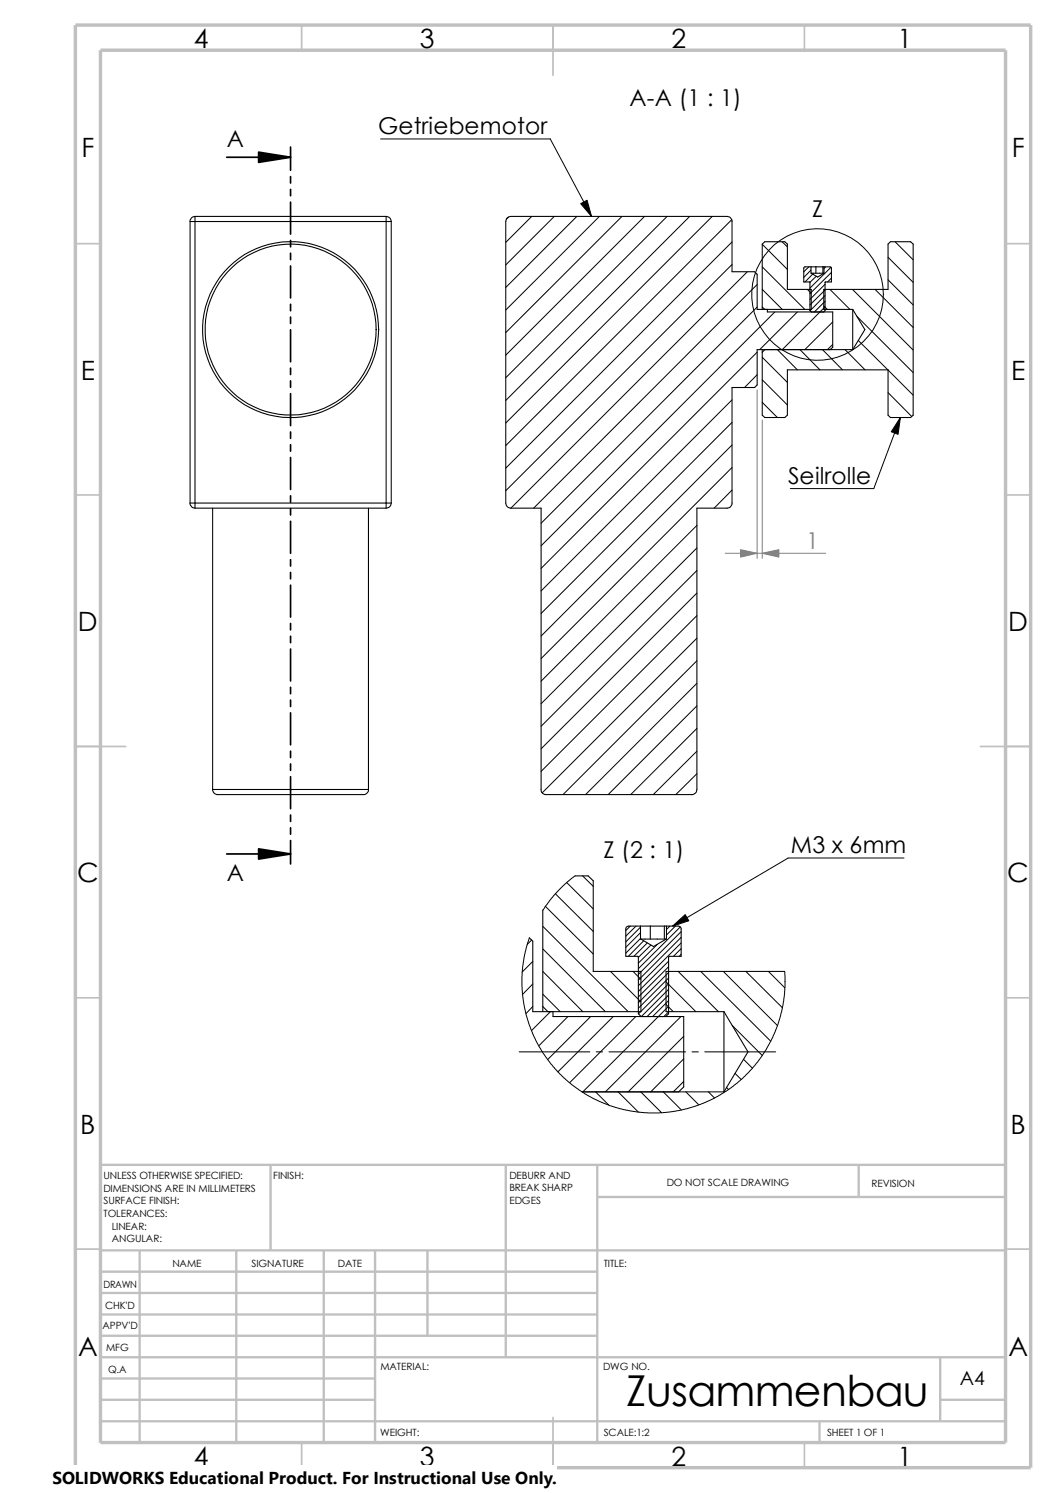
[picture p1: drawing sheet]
<svg xmlns="http://www.w3.org/2000/svg" width="210mm" height="297mm" viewBox="0 0 210 297" stroke-linecap="round" stroke-linejoin="round" font-family="sans-serif">
<g fill="none" stroke="#c0c0c0" stroke-width=".34">
<path d="M60 5v5M110 5v10M160 5v5M15 48.5h5M200 48.5h5M15 98.5h5M200 98.5h5M15 148.5h10M195 148.5h10M15 198.5h5M200 198.5h5M15 248.5h5"/>
<path d="M200 248.5h5M60 287v5M110 282v10M160 287v5"/>
</g>
<g fill="none" stroke="#c0c0c0" stroke-width=".47">
<path d="M53.8 231.7v17.1M100.6 231.7v38.3M118.8 238.1h81.2M118.8 231.7v55.3M170.8 231.7v6.4M200 231.7h-180v55.3M20 257.2h98.8M20 253h98.8M20 248.8h180M27.8 248.8v38.2M47 248.8v38.2M64.4 248.8v38.2"/>
<path d="M74.6 248.8v38.2M85 248.8v16.9M20 261.5h98.8M20 278.5h54.6M20 270h180M20 274.2h54.6M20 265.7h98.8M187 278.5h13M187 270v12.7M20 282.7h180M163 282.7v4.3"/>
</g>
<path d="M15 5h190v287h-190zM20 10h180v277h-180z" fill="none" stroke="#c0c0c0" stroke-width=".68" stroke-linecap="butt"/>
<g fill="none" stroke="#000" stroke-width=".2">
<path d="M75.7 27.6h33.7l8.2 15.5M101.1 43.2l-.4 .4M105.7 43.1l-5.1 5.1M110.2 43.1l-9.6 9.6M114.7 43.1l-14.1 14.1M119.2 43.1l-18.6 18.6M123.7 43.1l-23.1 23.1M128.2 43.1l-27.6 27.6M132.7 43.1l-32.1 32M137.2 43.1l-36.6 36.6M141.6 43.1l-41 41.1M145.5 43.7l-44.9 44.9"/>
<path d="M145.6 48.1l-45 45M145.6 52.6l-45 45M148.6 54.1l-47 47M150.6 56.6l-44.5 44.5M151.6 57.6l4 4M151.6 53.1l8.5 8.5M151.6 48.6l5 5M155.5 48.1l1.1 1M160.6 57.6l.7 .8M160.9 53.1l-1 1M161.3 53.7l-1.4 1.5M161.6 54.5l-1.5 1.6"/>
<path d="M162.3 54.9l-1.2 1.3M164.1 56.6l-3 3M164.1 57.7l-3 3M164.1 58.8l-3 3M164.1 59.9l-2.1 2.2M164.2 53.1l-.3 .3M165.1 57.6l3.9 4M165.3 53.2l-4.2 4.1M165.4 54.2l-4.3 4.2M165.4 55.3l-.8 .8M169.5 57.6l12.1 12M174 57.6l7.6 7.6"/>
<path d="M176.6 55.7l5 5M176.6 51.2l5 5M178 48.1l3.6 3.6M145.6 79.5l-38 38.1M150.6 61.1l-43 43M150.6 70.1l-43 43M150.6 74.5l-2.5 2.6M151.6 75.6l5 5M151.6 71.1l5 5M154.1 62.1l-46.5 46.5M154.6 69.6l4 4M158.6 62.1l-7.5 7.5"/>
<path d="M159.1 69.6l4 4M163.6 69.6l4 4M163.8 60.9l.7 .7M164.1 61l-8.5 8.6M165.6 64.1l-5.5 5.5M165.6 68.5l-1.1 1.1M168.1 69.6l3.9 4M170.4 62.9l11.2 11.2M170.7 67.7l5.9 5.9M176.6 78.1l4.7 4.7M176.6 73.6l5 5M145.6 84l-38 38"/>
<path d="M145.6 88.5l-38 38M145.6 93l-38 38M145.6 97.5l-3.6 3.6M151.6 80.1l3 3M179.1 83.1l-5.3 14.1h-16.6M138.6 104.5l-31 31M138.6 109l-31 31M138.6 113.5l-31 31M138.6 118l-31 31M138.6 122.5l-31 31M138.6 127l-30.8 30.7M138.6 131.4l-26.6 26.7"/>
<path d="M138.6 135.9l-22.1 22.2M138.6 140.4l-17.7 17.7M138.6 144.9l-13.2 13.2M138.6 149.4l-8.7 8.7M138.6 153.9l-4.2 4.2M110.4 177.8l7.6 7.5M112.7 175.6l5.3 5.2M114.4 174.2l-1.7 1.4-1.9 1.8-2.9 3.7M115.9 174.2l2.1 2.1M179.8 170.7h-23l-23 13.5M105.3 186.6l-1 3.4-.4 2.4-.1 3.9 .2 2.1 .6 3.4 .7 2.2 1.2 2.9 1.4 2.5 1.7 2.3 1.7 2 2.4 2.1 2.7 1.8 2 1.1 2.8 1.2 2.9 .9 2.7 .4 2 .2 4.3-.2 2.7-.4 2.9-.9 2.3-.9 2.3-1.2 2.5-1.7 2.4-2 1.9-2.1 1.8-2.5 1.6-2.9 1.1-2.4 .7-2.3 .6-2.8 .2-2.8-.1-3M105.7 187l-.8 .9"/>
<path d="M106 191.3l-2.2 2.1M106 195.7l-2.1 2.1M107.9 197.8l3.5 3.5M107.9 193.3l8 8M107.9 188.8l12.5 12.5M107.9 184.3l17 17M108.5 180.3l9.5 9.5M121.4 193.3l6.1 6M125.3 184.2l-.8 .9M125.9 193.3l1.6 1.5M126.5 184.2l-2 2M127.4 184.4l-2.9 3"/>
<path d="M127.4 185.5l-2.9 3M127.4 186.7l-2.9 2.9M128 187.2l-3 3M128.7 187.6l-2.6 2.6M129.5 188l-2.5 2.5M130.7 187.9l-3.7 3.7M132.5 199.8l1.4 1.5M132.5 195.3l5.9 6M133 191.2l-6 6M133 195.7l-6 6M133 192.3l-6 6M133 193.5l-6 6"/>
<path d="M133 194.6l-6 6M133 196.8l-5.4 5.4M133 198l-4.3 4.2M133 199.1l-3.2 3.1M133.2 184.2l-.7 .7M134.3 184.2l-1.8 1.8M134.9 193.3l8 8M135.3 184.4l-8.3 8.3M135.5 188.7l-1.6 1.5M135.5 185.3l-8.5 8.5M135.5 186.5l-8.5 8.5M135.5 187.6l-8.5 8.5"/>
<path d="M135.5 189.8l-.4 .4M139.4 193.3l13.9 13.8M143.8 193.3l10.8 10.7M148.3 193.3l7.3 7.2M152.8 193.3l3.3 3.2M103.3 209.3h14M106 200.2l-1.4 1.4M109.5 201.3l-3.8 3.7M112.9 202.2l-5.8 5.9M117.5 202.2l-8.6 8.6M118.4 217.2l2.7 2.6M118.6 209.3h1.2"/>
<path d="M121.1 209.3h15.3M122 202.2l-11 11M122.9 217.2l4.1 4M126.4 202.2l-13.1 13.2M127.4 217.2l4.2 4.2M131.9 217.2l3.6 3.6M133 200.2l-17.1 17M133 201.3l-1 .9M135.4 202.2l-15 15M136 206.2l-11.1 11M136 210.7l-6.6 6.5M136 215.1l-2.1 2.1"/>
<path d="M136.4 217.2l2.6 2.6M137.6 209.3h1.3M140.2 209.3h14.1M140.9 217.2l1.2 1.2M144.5 216.3l.4 .4M145.6 204l6 6M146.2 213.5l1.2 1.3M147.9 210.7l1.7 1.8"/>
<circle cx="162.6" cy="58.6" r="13.1"/>
</g>
<g fill="none" stroke="#000" stroke-width=".21">
<path d="M37.8 44.1h1M37.8 44.1v56M38.8 43.1h38M38.8 44.1h38M38.8 44.1v56M38.8 43.1v1M38.8 43.1a1.01 1.01 0 0 0-1 1M76.8 44.1v56M76.8 43.1v1M76.8 43.1a1.01 1.01 0 0 1 1 1M76.8 44.1h1M77.8 44.1v56"/>
<path d="M161.3 53.1v1.3M162.3 53.1v1.3M163.7 53.1v1.3M163.9 54.4l-1.3 .7-1.3-.7h2.5M163.9 54.4h.1M163.9 53.1v1.3M151.6 69.6v.5M151.6 61.1v.5M151.6 61.1v-12.5l.5-.5h4l.5 .5v9h4.7v4h-10.7v-7l-.5-.5h-4.5v-10a1.01 1.01 0 0 0-1-1h-43a1.01 1.01 0 0 0-1 1v56a1.01 1.01 0 0 0 1 1h6v56a.94 .94 0 0 0 1 1h29a1.01 1.01 0 0 0 1-1v-56h6a1.01 1.01 0 0 0 1-1v-23h4.5l.5-.5v-7h19M151.6 61.1l.5 .5M152.1 69.6l-.5 .5M152.6 61.6v.5h13v7l-.5 .5"/>
<path d="M161.4 62.1l-.3-.3v-5.7h-1.2v-2.8l.1-.2h5.1l.3 .2v2.8h-1.3v5.7l-.3 .3M169.6 61.6h-5.8v-4h12.8v-9l.5-.5h4l.5 .5v34l-.5 .5h-4l-.5-.5v-9h-20v9l-.5 .5h-4l-.5-.5v-12.5M169.6 61.6l2.4 4-2.4 4M169.6 61.6v8M37.8 100.1h1M37.8 100.1a1.01 1.01 0 0 0 1 1M38.8 101.1h38M38.8 100.1h38M38.8 100.1v1M42.3 101.1v56M73.3 101.1v56M76.8 100.1v1"/>
<path d="M76.8 100.1h1M77.8 100.1a1.01 1.01 0 0 1-1 1M42.3 157.1a1.16 1.16 0 0 0 1.6 1h27.6a1.38 1.38 0 0 0 1.8-.8v-.2M42.3 157.1h31M114.4 174.2h2.6l1 1v18.1h9.5v8h-21.5v-14.1l-.7-.6M107.9 181.1v19.1M127.4 184.2l.1 2.6M127.5 186.8h5l-2.5 1.5zM129.3 184.2v2.6M132.1 184.2v2.6M132.5 184.2v2.6M156 193.3h-23.5v8h11.5"/>
<path d="M107.9 200.2v1.1M107.9 200.2l1.1 1.1M110 201.3v.9h26v14l-1 1M115.8 217.2h28.2M127.5 202.2l-.5-.5v-11.3l-.1-.2h-2.4v-5.4a.58 .58 0 0 1 .6-.6h9.8a.58 .58 0 0 1 .6 .6v5.4h-2.4l-.1 .2v11.3l-.6 .5M144 201.3l4.8 8-4.8 7.9M144 201.3v15.9"/>
<circle cx="57.8" cy="65.6" r="17"/>
<circle cx="57.8" cy="65.6" r="17.5"/>
</g>
<path d="M115.5 40.5l1.3-.7 .8 3.3zM179.1 83.1l-.5 3.3-1.4-.5zM133.8 184.2l2.5-2.3 .7 1.3z" fill="#000" stroke="#000" stroke-width=".2"/>
<path d="M150.6 77.6v33.5M151.6 83.6v27.5M144.2 110.1h20" fill="none" stroke="#808080" stroke-width=".2"/>
<g fill="#808080" stroke="#808080" stroke-width=".2">
<path d="M151.6 110.1l3.3-.8v1.5z"/>
<path d="M147.3 109.3l3.3 .8-3.3 .7z"/>
</g>
<g fill="none" stroke="#000" stroke-width=".34">
<path d="M45.1 31.3h12.7M57.8 29.3v4.6M57.8 35.1v1.3M57.8 37.7v1.2M57.8 40.2v6.4M57.8 47.8v1.3M57.8 50.4v1.2M57.8 52.9v6.4M57.8 60.5v1.3M57.8 63.1v1.2M57.8 65.6v6.4M57.8 73.2v1.3"/>
<path d="M57.8 75.8v1.2M57.8 78.3v6.4M57.8 85.9v1.3M57.8 88.5v1.2M57.8 91v6.4M57.8 98.6v1.3M57.8 101.2v1.2M57.8 103.7v6.4M57.8 111.3v1.3M57.8 113.9v1.2M57.8 116.4v6.4M57.8 124v1.3"/>
<path d="M57.8 126.6v1.2M57.8 129.1v6.4M57.8 136.7v1.3M57.8 139.3v1.2M57.8 141.8v6.4M57.8 149.4v1.3M57.8 152v1.2M57.8 154.5v6.4M45.1 169.9h12.7M57.8 162.1v1.3M57.8 164.7v1.2M57.8 167.2v4.7"/>
</g>
<path d="M51.4 30.3l6.4 1-6.4 1zM51.4 168.9l6.4 1-6.4 1z" fill="#000" stroke="#000" stroke-width=".34"/>
<path d="M10.4 291.5h100.4v5.5h-100.4z" fill="#fff"/>
<text font-size="8.5" x="124.5" y="279.7">Zusammenbau</text>
<g font-size="5.3">
<text x="38.5" y="9.6">4</text>
<text x="83.5" y="9.6">3</text>
<text x="133.5" y="9.6">2</text>
<text x="178.5" y="9.6">1</text>
<text x="16.2" y="31.3">F</text>
<text x="201.2" y="31.3">F</text>
<text x="16" y="75.6">E</text>
<text x="201.1" y="75.6">E</text>
<text x="15.5" y="125.6">D</text>
<text x="200.5" y="125.6">D</text>
<text x="15.3" y="175.6">C</text>
<text x="200.3" y="175.6">C</text>
<text x="16" y="225.6">B</text>
<text x="201" y="225.6">B</text>
<text x="15.5" y="269.8">A</text>
<text x="200.5" y="269.8">A</text>
<text x="38.5" y="291.6">4</text>
<text x="83.5" y="291.6">3</text>
<text x="133.5" y="291.6">2</text>
<text x="178.5" y="291.6">1</text>
</g>
<g font-size="4.6">
<text x="125.2" y="21">A-A (1 : 1)</text>
<text x="45.1" y="29.3">A</text>
<text x="75.2" y="26.7">Getriebemotor</text>
<text x="161.5" y="43.2">Z</text>
<text x="156.7" y="96.3">Seilrolle</text>
<text x="120" y="170.8">Z (2 : 1)</text>
<text x="157.3" y="169.8">M3 x 6mm</text>
<text x="45.1" y="175.3">A</text>
</g>
<text font-size="4.6" fill="#808080" x="160.3" y="109.1">1</text>
<text font-size="3.9" x="190.9" y="275.5">A4</text>
<text font-size="3.4" x="10.4" y="295.2">SOLIDWORKS Educational Product. For Instructional Use Only.</text>
<g font-size="2">
<text x="20.6" y="234.6">UNLESS OTHERWISE SPECIFIED:</text>
<text x="20.6" y="237.1">DIMENSIONS ARE IN MILLIMETERS</text>
<text x="20.6" y="239.6">SURFACE FINISH:</text>
<text x="54.4" y="234.6">FINISH:</text>
<text x="101.3" y="239.5">EDGES</text>
<text x="101.3" y="234.5">DEBURR AND</text>
<text x="101.3" y="237">BREAK SHARP</text>
<text x="132.6" y="236">DO NOT SCALE DRAWING</text>
<text x="173.3" y="236.2">REVISION</text>
<text x="20.6" y="242.1">TOLERANCES:</text>
<text x="22.2" y="244.6">LINEAR:</text>
<text x="22.2" y="247.1">ANGULAR:</text>
<text x="50" y="252">SIGNATURE</text>
<text x="67.2" y="252">DATE</text>
<text x="120.1" y="252">TITLE:</text>
<text x="20.6" y="256.2">DRAWN</text>
<text x="34.3" y="252.1">NAME</text>
<text x="20.9" y="260.4">CHK'D</text>
<text x="20.4" y="264.5">APPV'D</text>
<text x="21.1" y="268.8">MFG</text>
<text x="21.5" y="273.1">Q.A</text>
<text x="75.6" y="272.5">MATERIAL:</text>
<text x="119.9" y="272.5">DWG NO.</text>
<text x="75.6" y="285.6">WEIGHT:</text>
<text x="120.1" y="285.6">SCALE:1:2</text>
<text x="164.5" y="285.6">SHEET 1 OF 1</text>
</g>
</svg>
